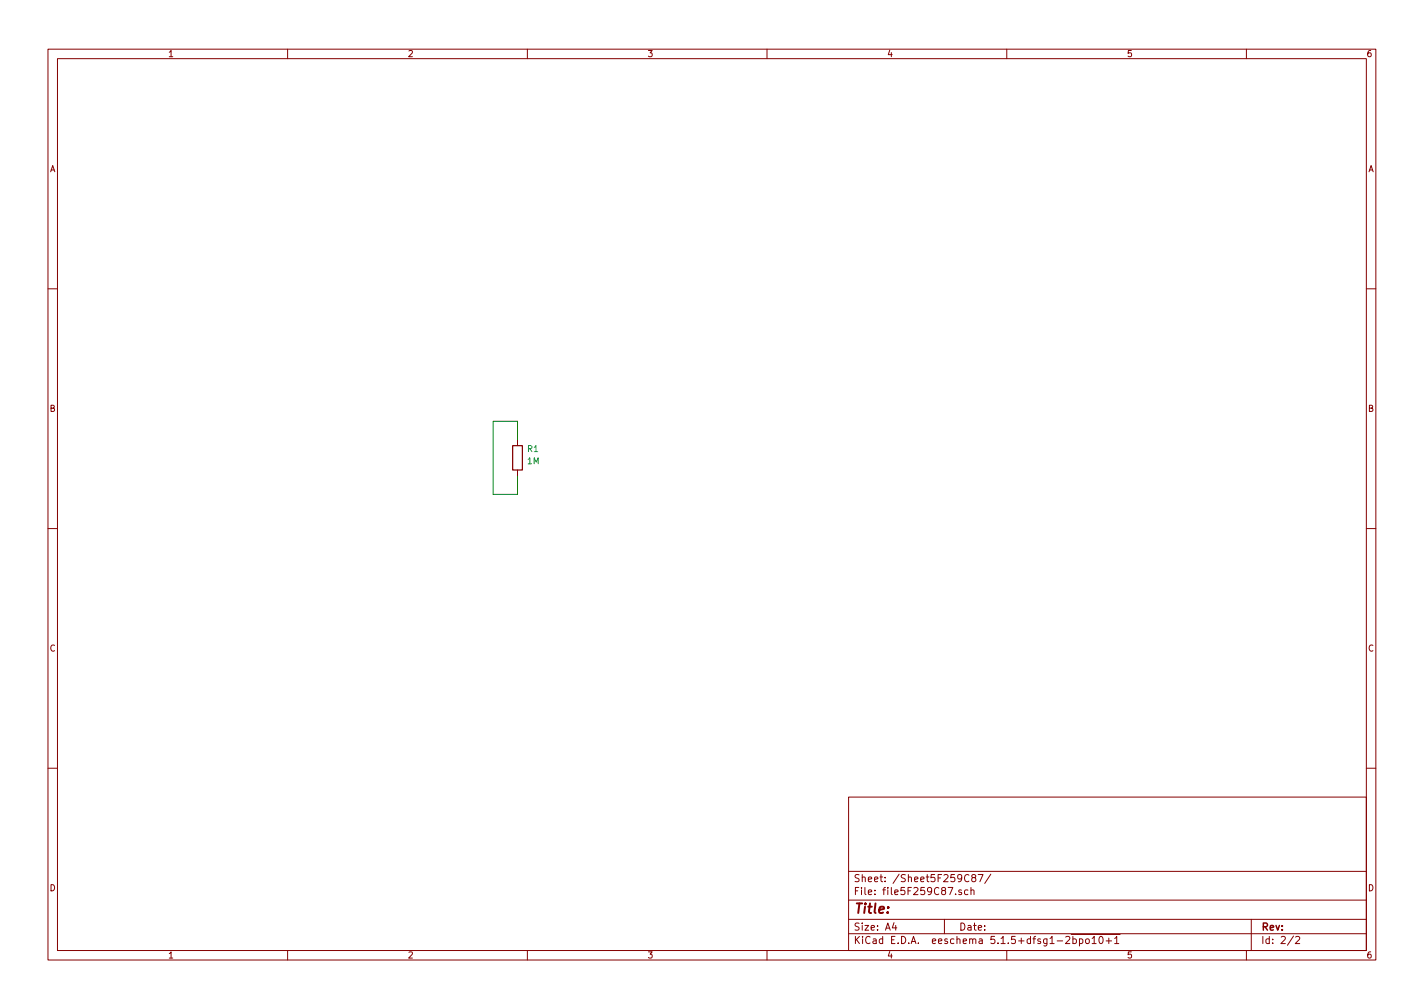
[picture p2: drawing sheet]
EESchema Schematic File Version 4
EELAYER 30 0
EELAYER END
$Descr A4 11693 8268
encoding utf-8
Sheet 2 2
Title ""
Date ""
Rev ""
Comp ""
Comment1 ""
Comment2 ""
Comment3 ""
Comment4 ""
$EndDescr
$Comp
L Device:R R1
U 1 1
P 4250 3750
F 0 "R1" H 4325 3825 50  0000 L CNN
F 1 "1M" H 4325 3725 50  0000 L CNN
F 2 "" V 4180 3750 50  0001 C CNN
F 3 "~" H 4250 3750 50  0001 C CNN
	1    4250 3750
	1    0    0    -1  
$EndComp
Wire Wire Line
	4250 3900 4250 4050
Wire Wire Line
	4250 4050 4050 4050
Wire Wire Line
	4050 4050 4050 3450
Wire Wire Line
	4050 3450 4250 3450
Wire Wire Line
	4250 3450 4250 3600
$EndSCHEMATC
